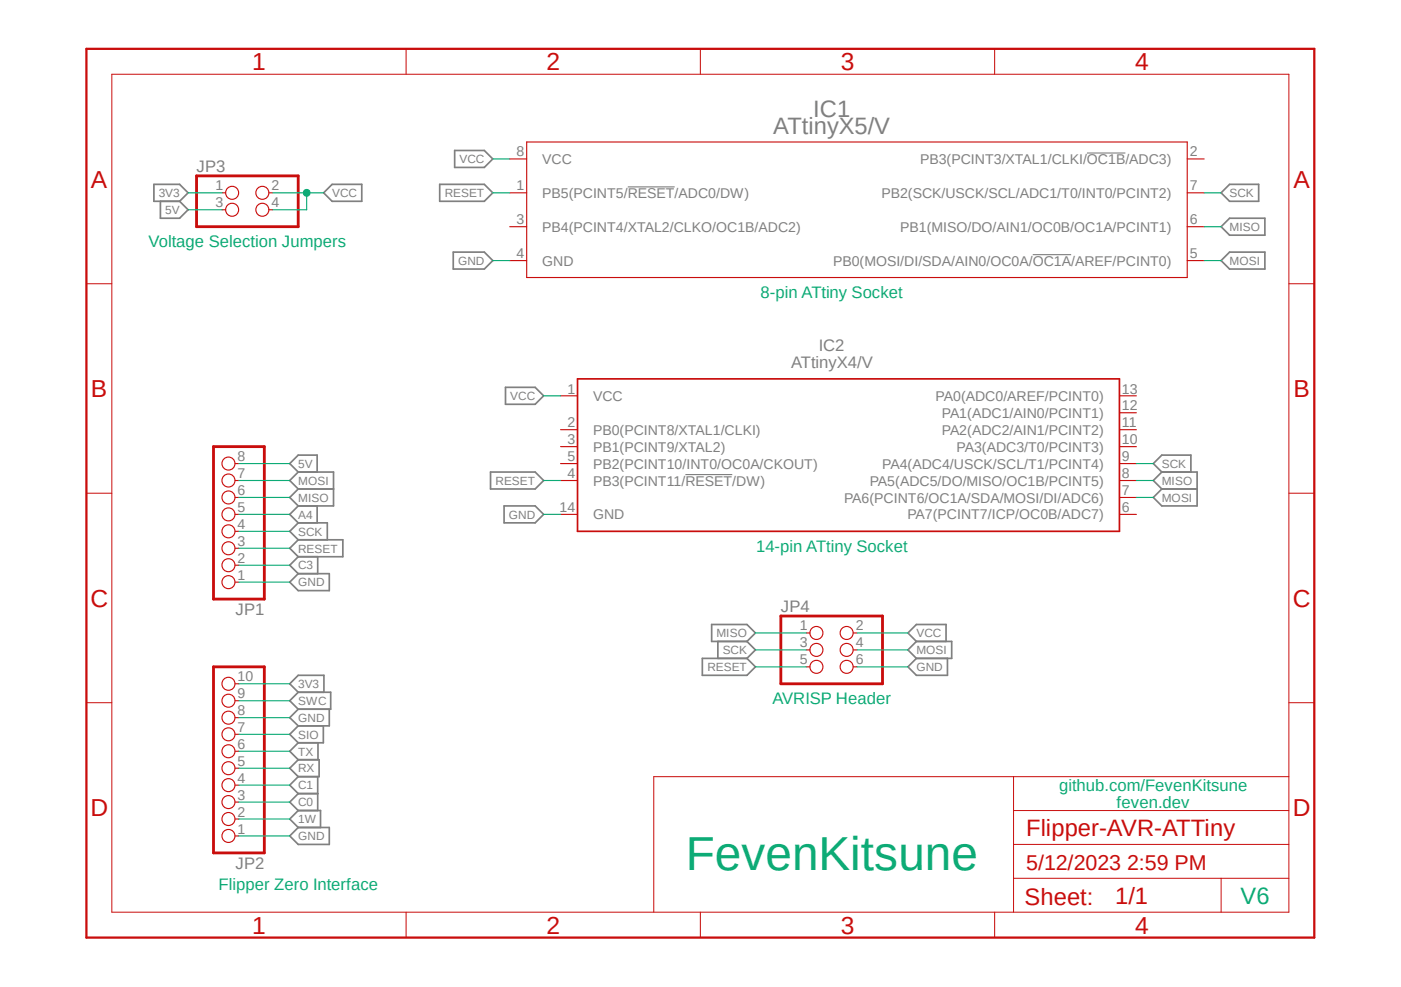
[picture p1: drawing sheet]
<svg xmlns="http://www.w3.org/2000/svg" width="210mm" height="148mm" viewBox="0 0 210 148" stroke-linecap="round" stroke-linejoin="round" font-family="sans-serif">
<path d="M12.4 7l185 134.1M197.4 7l-185 134.1" fill="none" stroke="#fff" stroke-width=".15"/>
<path d="M94.1 28h7M154.8 38.2h5.8M162.9 22.9h5.8M102.7 71.2h7.1" fill="none" stroke="#808080" stroke-width=".17"/>
<g fill="none" stroke="#808080" stroke-width=".25">
<path d="M23.1 27.6h3.8l1.3 1.3-1.3 1.3h-3.8zM24 30.2v2.5h2.9l1.3-1.2-1.3-1.3M48.5 28.9l1.3-1.3h4.4v2.6h-4.4zM65.9 27.6h6.7l1.3 1.3-1.3 1.3h-6.7zM67.9 37.8h4.7l1.3 1.3-1.3 1.2h-4.7zM68.2 22.6h4.4l1.3 1.2-1.3 1.3h-4.4zM184.3 32.7h5.3v2.6h-5.3l-1.3-1.3zM184.3 27.6h4.4v2.6h-4.4l-1.3-1.3zM184.3 37.8h5.3v2.5h-5.3l-1.3-1.2zM75.8 58.1h4.4l1.3 1.3-1.3 1.2h-4.4zM44.7 70.8l-1.3-1.3 1.3-1.3h2.8v2.6M44.7 70.8h5.3v5.1h-5.3"/>
<path d="M44.7 70.8l-1.3 1.3 1.3 1.2M44.7 73.3h5.3M44.7 73.3l-1.3 1.3 1.3 1.3M44.7 75.9l-1.3 1.2 1.3 1.3M44.7 78.4h4.4v2.5M44.7 78.4l-1.3 1.3 1.3 1.2M47.5 75.9v2.5M73.5 70.8h6.7l1.3 1.3-1.3 1.2h-6.7zM75.6 75.9h4.6l1.3 1.2-1.3 1.3h-4.6zM174.2 70.8l-1.3-1.3 1.3-1.3h4.3v2.6M174.2 70.8h5.3v5.1h-5.3l-1.3-1.3 1.3-1.3M174.2 73.3h5.3"/>
<path d="M174.2 70.8l-1.3 1.3 1.3 1.2M44.7 80.9h6.7v2.6h-6.7M44.7 80.9l-1.3 1.3 1.3 1.3M44.7 83.5l-1.3 1.3 1.3 1.2M44.7 86h4.7v2.6h-4.7l-1.3-1.3zM47.6 83.5v2.5M105.3 98.7h6.7l1.2 1.3-1.2 1.3h-6.7zM106.7 93.6h5.3l1.2 1.3-1.2 1.3h-5.3zM107.6 96.2v2.5M112 96.2l1.2 1.3-1.2 1.2M137.4 96.2l-1.3 1.3 1.3 1.2M137.4 96.2h5.3v2.5h-5.3"/>
<path d="M137.4 96.2l-1.3-1.3 1.3-1.3h4.4v2.6M137.4 98.7l-1.3 1.3 1.3 1.3h4.6v-2.6M44.7 103.8l-1.3-1.3 1.3-1.2h3.9v2.5M44.7 108.8l-1.3 1.3 1.3 1.3M44.7 106.3l-1.3 1.3 1.3 1.2M44.7 103.8h4.9v2.5h-4.9M44.7 113.9l-1.3 1.3 1.3 1.3M44.7 103.8l-1.3 1.3 1.3 1.2M44.7 111.4l-1.3 1.2 1.3 1.3M44.7 113.9h3.1v2.6h-3.1M44.7 116.5l-1.3 1.2 1.3 1.3M44.7 119h2.9"/>
<path d="M44.7 119l-1.3 1.3 1.3 1.2M47.6 116.5v5M47.7 111.4v2.5M48.5 108.8v2.6h-3.8M49.4 106.3v2.5h-4.7M44.7 124.1h4.7v2.5h-4.7l-1.3-1.3zM44.7 121.5h3.3v2.6M44.7 121.5l-1.3 1.3 1.3 1.3"/>
</g>
<path d="M29.5 26.4h15.2v7.6h-15.2zM32 67h7.6v22.8h-7.6zM32 100h7.6v27.9h-7.6zM117.1 92.4h15.2v10.1h-15.2z" fill="none" stroke="#c90d0c" stroke-width=".42"/>
<g fill="none" stroke="#c90d0c" stroke-width=".17">
<path d="M33.3 28.9h.5M33.3 31.5h.5M40.3 28.9h.6M40.3 31.5h.6M76.4 28.9h2.6M76.4 23.8h2.6M76.4 34h2.6M76.4 39.1h2.6M79 21.3h99v20.3h-99zM178 28.9h2.5M178 23.8h2.5M178 34h2.5"/>
<path d="M178 39.1h2.5M84 59.4h2.6M167.8 59.4h2.5M35.3 79.7h.5M35.3 77.1h.5M35.3 74.6h.5M35.3 72.1h.5M35.3 69.5h.5M84 77.1h2.6M84 72.1h2.6M84 69.5h2.6M84 64.4h2.6"/>
<path d="M84 67h2.6M167.8 77.1h2.5M167.8 74.6h2.5M167.8 72.1h2.5M167.8 69.5h2.5M167.8 64.4h2.5M167.8 67h2.5M167.8 61.9h2.5M35.3 87.3h.5M35.3 84.8h.5M35.3 82.2h.5M120.9 94.9h.5"/>
<path d="M120.9 97.5h.5M120.9 100h.5M127.9 94.9h.6M127.9 97.5h.6M127.9 100h.6M35.3 117.7h.5M35.3 115.2h.5M35.3 112.6h.5M35.3 110.1h.5M35.3 107.6h.5M35.3 105.1h.5M35.3 102.5h.5"/>
<path d="M35.3 125.3h.5M35.3 122.8h.5M35.3 120.3h.5"/>
<circle cx="34.8" cy="31.5" r=".98"/>
<circle cx="34.8" cy="28.9" r=".98"/>
<circle cx="39.3" cy="28.9" r=".98"/>
<circle cx="39.3" cy="31.5" r=".98"/>
<circle cx="34.2" cy="69.5" r=".98"/>
<circle cx="34.2" cy="72.1" r=".98"/>
<circle cx="34.2" cy="77.1" r=".98"/>
<circle cx="34.2" cy="74.6" r=".98"/>
<circle cx="34.2" cy="79.7" r=".98"/>
<circle cx="34.2" cy="87.3" r=".98"/>
<circle cx="34.2" cy="82.2" r=".98"/>
<circle cx="34.2" cy="84.8" r=".98"/>
<circle cx="122.4" cy="97.5" r=".98"/>
<circle cx="122.4" cy="94.9" r=".98"/>
<circle cx="122.4" cy="100" r=".98"/>
<circle cx="126.9" cy="97.5" r=".98"/>
<circle cx="126.9" cy="100" r=".98"/>
<circle cx="126.9" cy="94.9" r=".98"/>
<circle cx="34.2" cy="110.1" r=".98"/>
<circle cx="34.2" cy="107.6" r=".98"/>
<circle cx="34.2" cy="115.2" r=".98"/>
<circle cx="34.2" cy="102.5" r=".98"/>
<circle cx="34.2" cy="117.7" r=".98"/>
<circle cx="34.2" cy="112.6" r=".98"/>
<circle cx="34.2" cy="105.1" r=".98"/>
<circle cx="34.2" cy="122.8" r=".98"/>
<circle cx="34.2" cy="125.3" r=".98"/>
<circle cx="34.2" cy="120.3" r=".98"/>
</g>
<path d="M86.6 56.8h81.2v22.9h-81.2z" fill="none" stroke="#c90d0c" stroke-width=".25"/>
<g fill="none" stroke="#c90d0c" stroke-width=".15">
<path d="M16.8 11.1h176.4v125.7h-176.4zM60.9 7.3v3.8M105 7.3v3.8M149.1 7.3v3.8M13 42.5h3.8M193.2 42.5h3.8M13 74h3.8M193.2 74h3.8M13 105.4h3.8M151.9 116.5v20.3M193.2 116.5h-95.2v20.3M193.2 105.4h3.8"/>
<path d="M60.9 136.8v3.8M105 136.8v3.8M149.1 136.8v3.8M151.9 131.7h41.3M151.9 126.6h41.3M151.9 121.5h41.3M183 131.7v5.1"/>
</g>
<path d="M13 7.3h184v133.3h-184z" fill="none" stroke="#c90d0c" stroke-width=".34"/>
<g fill="none" stroke="#0dab76" stroke-width=".17">
<path d="M28.2 31.5h5.1M28.2 28.9h5.1M40.9 28.9h7.6M46 28.9v2.6h-5.1M73.9 39.1h2.5M73.9 28.9h2.5M73.9 23.8h2.5M180.5 39.1h2.5M180.5 34h2.5M180.5 28.9h2.5M81.5 59.4h2.5M35.8 69.5h7.6"/>
<path d="M35.8 72.1h7.6M35.8 74.6h7.6M35.8 77.1h7.6M35.8 79.7h7.6M81.5 72.1h2.5M81.5 77.1h2.5M170.3 69.5h2.6M170.3 72.1h2.6M170.3 74.6h2.6M35.8 82.2h7.6M35.8 84.8h7.6M35.8 87.3h7.6"/>
<path d="M113.2 97.5h7.7M113.2 94.9h7.7M113.2 100h7.7M128.5 97.5h7.6M128.5 94.9h7.6M128.5 100h7.6M35.8 107.6h7.6M35.8 102.5h7.6M35.8 105.1h7.6M35.8 110.1h7.6M35.8 112.6h7.6M35.8 115.2h7.6"/>
<path d="M35.8 117.7h7.6M35.8 125.3h7.6M35.8 120.3h7.6M35.8 122.8h7.6"/>
</g>
<circle cx="46" cy="28.9" r=".51" fill="#0dab76"/>
<circle cx="46" cy="28.9" r=".51" fill="none" stroke="#0dab76" stroke-width=".15"/>
<text font-size="7.2" fill="#0dab76" x="102.8" y="130.4">FevenKitsune</text>
<g font-size="3.7" fill="#c90d0c">
<text x="37.8" y="10.5">1</text>
<text x="81.9" y="10.5">2</text>
<text x="126" y="10.5">3</text>
<text x="170.1" y="10.5">4</text>
<text x="13.6" y="28.2">A</text>
<text x="193.9" y="28.2">A</text>
<text x="13.6" y="59.6">B</text>
<text x="193.9" y="59.6">B</text>
<text x="13.5" y="91">C</text>
<text x="193.8" y="91">C</text>
<text x="13.5" y="122.4">D</text>
<text x="193.8" y="122.4">D</text>
<text x="37.8" y="140">1</text>
<text x="81.9" y="140">2</text>
<text x="126" y="140">3</text>
<text x="170.1" y="140">4</text>
</g>
<g font-size="3.6" fill="#808080">
<text x="121.9" y="17.5">IC1</text>
<text x="115.9" y="20">ATtinyX5/V</text>
</g>
<g font-size="3.6" fill="#c90d0c">
<text x="153.8" y="125.3">Flipper-AVR-ATTiny</text>
<text x="153.6" y="135.6">Sheet:</text>
<text x="167.2" y="135.5">1/1</text>
</g>
<text font-size="3.6" fill="#0dab76" x="186" y="135.5">V6</text>
<text font-size="3.2" fill="#c90d0c" x="153.8" y="130.4">5/12/2023 2:59 PM</text>
<g font-size="2.5" fill="#808080">
<text x="29.5" y="25.7">JP3</text>
<text x="122.8" y="52.6">IC2</text>
<text x="118.6" y="55.2">ATtinyX4/V</text>
<text x="35.3" y="92.2">JP1</text>
<text x="117.1" y="91.7">JP4</text>
<text x="35.3" y="130.3">JP2</text>
</g>
<g font-size="2.5" fill="#0dab76">
<text x="22.3" y="37">Voltage Selection Jumpers</text>
<text x="114" y="44.7">8-pin ATtiny Socket</text>
<text x="113.3" y="82.7">14-pin ATtiny Socket</text>
<text x="115.8" y="105.6">AVRISP Header</text>
<text x="158.8" y="118.5">github.com/FevenKitsune</text>
<text x="167.4" y="121.2">feven.dev</text>
<text x="32.8" y="133.5">Flipper Zero Interface</text>
</g>
<g font-size="2.1" fill="#808080">
<text x="77.4" y="23.5">8</text>
<text x="178.3" y="23.5">2</text>
<text x="32.3" y="28.5">1</text>
<text x="40.7" y="28.5">2</text>
<text x="77.4" y="28.5">1</text>
<text x="81.3" y="29.7">PB5(PCINT5/RESET/ADC0/DW)</text>
<text x="81.3" y="24.6">VCC</text>
<text x="132.1" y="29.7">PB2(SCK/USCK/SCL/ADC1/T0/INT0/PCINT2)</text>
<text x="137.9" y="24.6">PB3(PCINT3/XTAL1/CLKI/OC1B/ADC3)</text>
<text x="178.3" y="28.5">7</text>
<text x="32.3" y="31.1">3</text>
<text x="40.7" y="31.1">4</text>
<text x="77.4" y="33.6">3</text>
<text x="81.3" y="34.8">PB4(PCINT4/XTAL2/CLKO/OC1B/ADC2)</text>
<text x="135" y="34.8">PB1(MISO/DO/AIN1/OC0B/OC1A/PCINT1)</text>
<text x="178.3" y="33.6">6</text>
<text x="77.4" y="38.7">4</text>
<text x="81.3" y="39.8">GND</text>
<text x="124.9" y="39.8">PB0(MOSI/DI/SDA/AIN0/OC0A/OC1A/AREF/PCINT0)</text>
<text x="178.3" y="38.7">5</text>
<text x="85" y="59">1</text>
<text x="168.2" y="59">13</text>
<text x="85" y="64.1">2</text>
<text x="88.9" y="60.1">VCC</text>
<text x="88.9" y="65.2">PB0(PCINT8/XTAL1/CLKI)</text>
<text x="140.2" y="60.1">PA0(ADC0/AREF/PCINT0)</text>
<text x="141.2" y="65.2">PA2(ADC2/AIN1/PCINT2)</text>
<text x="141.2" y="62.7">PA1(ADC1/AIN0/PCINT1)</text>
<text x="168.2" y="64.1">11</text>
<text x="168.2" y="61.6">12</text>
<text x="35.6" y="71.7">7</text>
<text x="35.6" y="69.2">8</text>
<text x="85" y="66.6">3</text>
<text x="85" y="71.7">4</text>
<text x="85" y="69.2">5</text>
<text x="88.9" y="67.7">PB1(PCINT9/XTAL2)</text>
<text x="88.9" y="70.3">PB2(PCINT10/INT0/OC0A/CKOUT)</text>
<text x="132.2" y="70.3">PA4(ADC4/USCK/SCL/T1/PCINT4)</text>
<text x="143.4" y="67.7">PA3(ADC3/T0/PCINT3)</text>
<text x="168.2" y="71.7">8</text>
<text x="168.2" y="69.2">9</text>
<text x="168.2" y="66.6">10</text>
<text x="35.6" y="76.8">5</text>
<text x="35.6" y="74.3">6</text>
<text x="83.9" y="76.8">14</text>
<text x="88.9" y="72.8">PB3(PCINT11/RESET/DW)</text>
<text x="88.9" y="77.9">GND</text>
<text x="126.5" y="75.4">PA6(PCINT6/OC1A/SDA/MOSI/DI/ADC6)</text>
<text x="130.4" y="72.8">PA5(ADC5/DO/MISO/OC1B/PCINT5)</text>
<text x="136" y="77.9">PA7(PCINT7/ICP/OC0B/ADC7)</text>
<text x="168.2" y="76.8">6</text>
<text x="168.2" y="74.3">7</text>
<text x="35.6" y="81.9">3</text>
<text x="35.6" y="79.3">4</text>
<text x="35.6" y="86.9">1</text>
<text x="35.6" y="84.4">2</text>
<text x="119.9" y="94.5">1</text>
<text x="128.3" y="94.5">2</text>
<text x="119.9" y="97.1">3</text>
<text x="119.9" y="99.6">5</text>
<text x="128.3" y="97.1">4</text>
<text x="128.3" y="99.6">6</text>
<text x="35.6" y="107.2">8</text>
<text x="35.6" y="104.7">9</text>
<text x="35.6" y="102.1">10</text>
<text x="35.6" y="112.3">6</text>
<text x="35.6" y="109.8">7</text>
<text x="35.6" y="119.9">3</text>
<text x="35.6" y="117.4">4</text>
<text x="35.6" y="114.8">5</text>
<text x="35.6" y="125">1</text>
<text x="35.6" y="122.5">2</text>
</g>
<g font-size="1.8" fill="#808080">
<text x="23.8" y="29.5">3V3</text>
<text x="49.8" y="29.5">VCC</text>
<text x="66.7" y="29.5">RESET</text>
<text x="68.9" y="24.5">VCC</text>
<text x="184.3" y="29.5">SCK</text>
<text x="24.8" y="32.1">5V</text>
<text x="184.3" y="34.6">MISO</text>
<text x="68.7" y="39.7">GND</text>
<text x="184.3" y="39.7">MOSI</text>
<text x="76.5" y="60">VCC</text>
<text x="44.7" y="70.1">5V</text>
<text x="174.2" y="70.1">SCK</text>
<text x="44.7" y="72.7">MOSI</text>
<text x="44.7" y="75.2">MISO</text>
<text x="44.7" y="77.8">A4</text>
<text x="74.3" y="72.7">RESET</text>
<text x="76.3" y="77.8">GND</text>
<text x="174.2" y="75.2">MOSI</text>
<text x="174.2" y="72.7">MISO</text>
<text x="44.7" y="80.3">SCK</text>
<text x="44.7" y="82.8">RESET</text>
<text x="44.7" y="85.4">C3</text>
<text x="44.7" y="87.9">GND</text>
<text x="107.4" y="95.5">MISO</text>
<text x="137.4" y="95.5">VCC</text>
<text x="106" y="100.6">RESET</text>
<text x="108.3" y="98.1">SCK</text>
<text x="137.4" y="98.1">MOSI</text>
<text x="137.4" y="100.6">GND</text>
<text x="44.7" y="103.2">3V3</text>
<text x="44.7" y="105.7">SWC</text>
<text x="44.7" y="108.2">GND</text>
<text x="44.7" y="110.7">SIO</text>
<text x="44.7" y="113.3">TX</text>
<text x="44.7" y="115.8">RX</text>
<text x="44.7" y="118.4">C1</text>
<text x="44.7" y="126">GND</text>
<text x="44.7" y="120.9">C0</text>
<text x="44.7" y="123.4">1W</text>
</g>
</svg>
